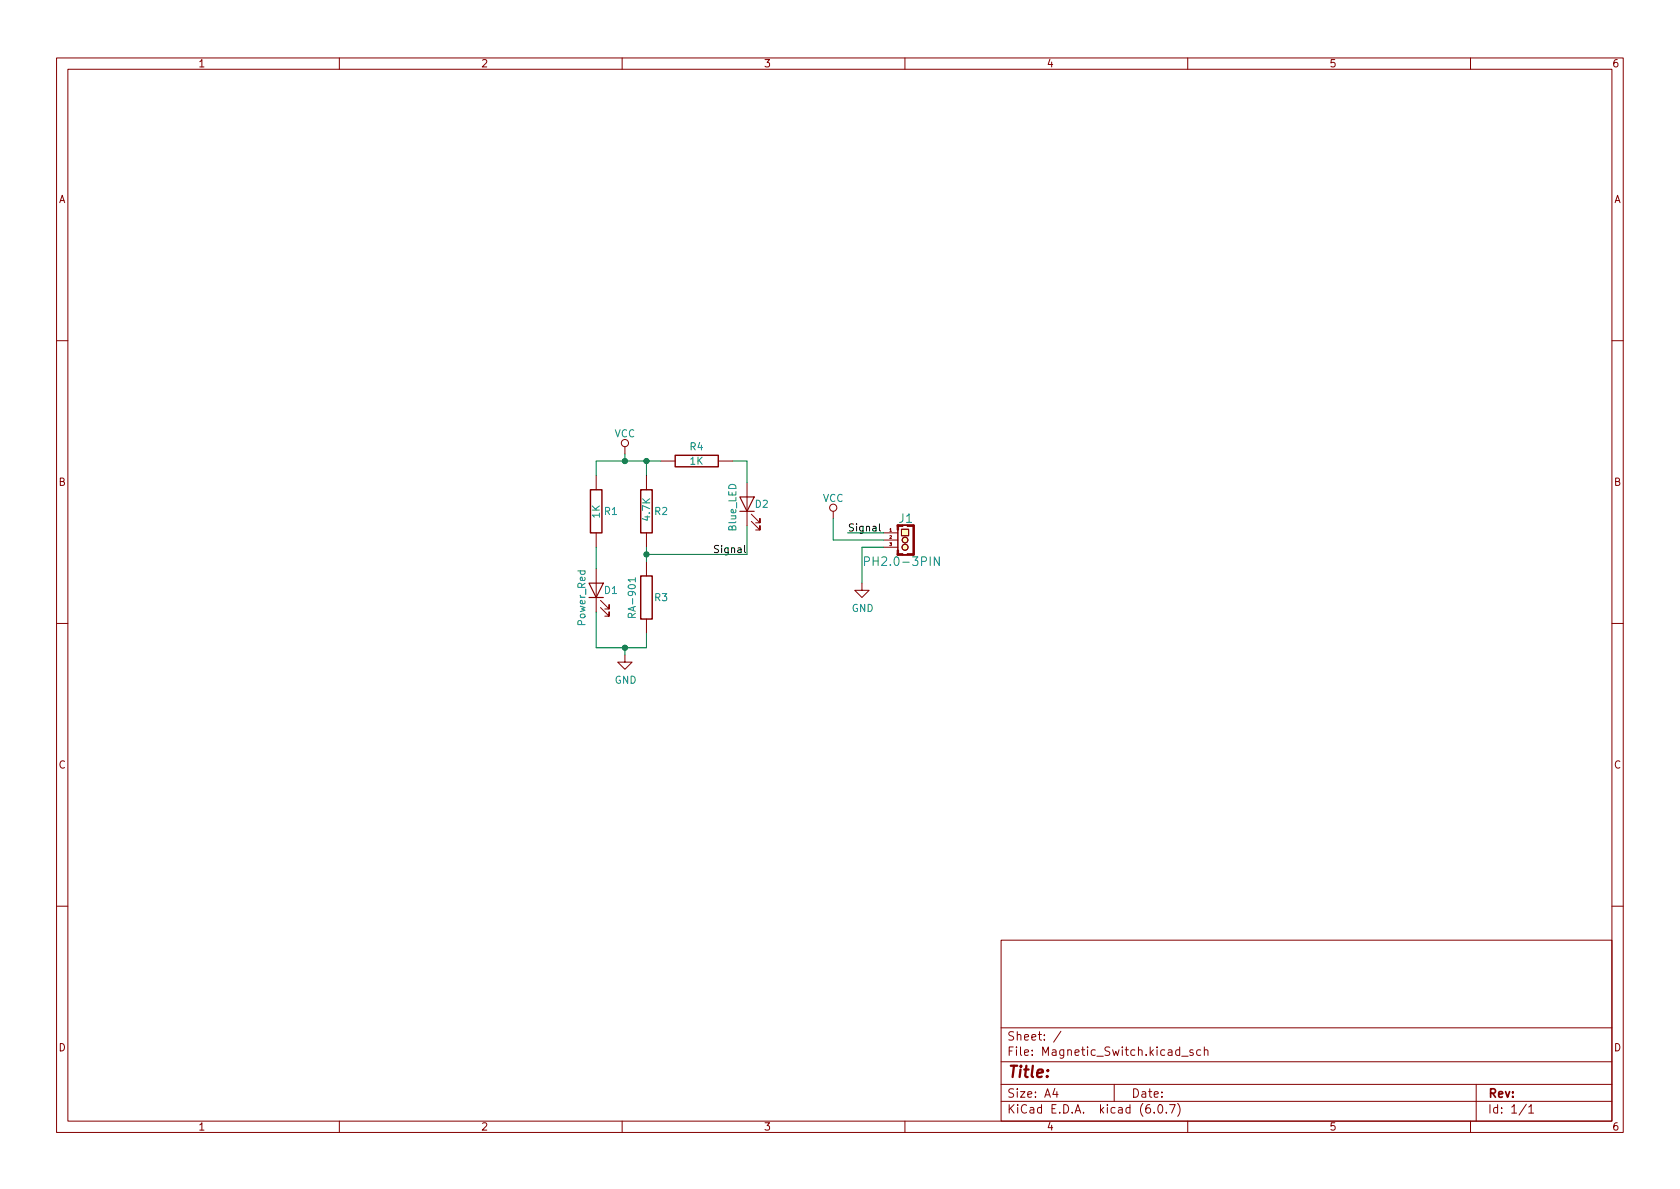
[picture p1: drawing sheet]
<svg xmlns="http://www.w3.org/2000/svg" width="297mm" height="210mm" viewBox="0 0 297 210" stroke-linecap="round" stroke-linejoin="round" font-family="sans-serif">
<g fill="none" stroke="#840000" stroke-width=".18">
<path d="M10 10.2h277v190.1h-277zM12 12.2h273v186.1h-273zM60 10.2v2M110 10.2v2M160 10.2v2M210 10.2v2M260 10.2v2M10 60.2h2M110.5 79v1.3M285 60.2h2M105.4 84.1v2.5M105.4 94.2v2.6"/>
<path d="M114.3 84.1v2.5M114.3 94.2v2.6M114.3 99.3v2.5M116.8 81.5h2.6M127 81.5h2.5M132.1 85.3v7.7M132.8 92.2l1.6 1.5v-.7v.7h-.8M132.8 90.9l1.6 1.6v-.8v.8h-.8M147.3 90.4v1.3M156.2 94.2h2.5M156.2 95.5h2.5M156.2 96.8h2.5"/>
<path d="M158.7 92.8h2.8v5.4h-2.8zM158.7 93.7v3.6M159.4 93.6h1.3v1.1h-1.3zM10 110.2h2M105.4 100.6v7.6M106.2 107.4l1.5 1.6v-.8v.8h-.8M106.2 106.2l1.5 1.5v-.8v.8h-.8M110.5 115.8v1.3h1.3l-1.3 1.3-1.3-1.3h1.3M114.3 109.5v2.5M152.4 103.1v1.3h1.3l-1.3 1.3-1.3-1.3h1.3M285 110.2h2M10 160.2h2"/>
<path d="M177 166.3h108v32h-108zM285 160.2h2M60 198.3v2M110 198.3v2M160 198.3v2M177 194.8h108M177 191.8h108M177 187.8h108M177 181.8h108M186.5 192.5l-.4 1h1M186.9 193v1M187.6 182.4l-1.3 1.9"/>
<path d="M197 191.8v3M204.1 196.7v.1M204.9 195.4l.2-.1a.81 .81 0 0 1 .6 .7 .81 .81 0 0 1-.3 .8h-.2a.81 .81 0 0 1-.6-.6 .81 .81 0 0 1 .3-.8zM206.2 196.7v.1M206.8 195.3h1l-.7 1.5M208.2 195.1a1.72 1.72 0 0 1 0 2.3M208.9 186.8h1.2M210 198.3v2M210.9 185.7l-.3-.1-.2 .2v.3l.5 .1v.4h-.5M212.3 185.7l-.4-.1-.3 .3v.4l.1 .3h.6M212.9 185.8l.2-.2 .4 .1 .1 .9M212.9 185.1v1.5"/>
<path d="M260 198.3v2M261 191.8v6.5M269.9 195.3l-1.3 1.9M270.3 195.8l.4-.5v1.5M270.3 196.8h.9"/>
<circle cx="110.5" cy="78.4" r=".63"/>
<circle cx="147.3" cy="89.8" r=".63"/>
<circle cx="160" cy="96.8" r=".53"/>
<circle cx="160" cy="95.5" r=".51"/>
</g>
<path d="M104.4 86.6h2v7.6h-2zM113.3 86.6h2v7.6h-2zM119.4 80.5h7.6v2h-7.6zM113.3 101.8h2v7.7h-2z" fill="none" stroke="#840000" stroke-width=".25"/>
<path d="M152.9 99.3l.7-.1 .1-.2v-.4l-.3-.1h-.5v1.5M166.1 98.5v1.5l-.9-1.5v1.5M112.3 102.2v.7" fill="none" stroke="#008484" stroke-width=".18"/>
<path d="M130.8 87.9h2.5l-1.2 2.5zM130.8 90.4h2.5M104.1 103.1h2.6l-1.3 2.6zM104.1 105.7h2.6" fill="none" stroke="#840000" stroke-width=".2"/>
<g fill="#ffffc2" stroke="#ffffc2" stroke-width=".18">
<path d="M159.4 93.6h1.3v1.1h-1.3z"/>
<circle cx="160" cy="96.8" r=".53"/>
<circle cx="160" cy="95.5" r=".51"/>
</g>
<g fill="#840000" stroke="#840000" stroke-width=".18">
<path d="M161.4 92.8h.3v5.4h-.3z"/>
<path d="M160.4 92.8h1.1v.3h-1.1z"/>
<path d="M158.6 97.3h.3v.9h-.3z"/>
<path d="M158.6 92.8h.3v.9h-.3z"/>
</g>
<path d="M155.5 92.6v1.1l.2 .2" fill="none" stroke="#000" stroke-width=".18"/>
<path d="M105.4 96.8v3.8M110.5 80.3v1.2M114.3 81.5v2.6M114.3 96.8v2.5M116.8 81.5h-11.4v2.6M129.5 81.5h2.6v3.8M132.1 93v5h-17.8M147.3 91.7v3.8h8.9M149.9 94.2h6.3M156.2 96.8h-3.8v6.3M105.4 108.2v6.3h8.9v-2.5M110.5 114.5v1.3" fill="none" stroke="#008400" stroke-width=".18"/>
<g fill="#008400" stroke="#008400" stroke-width=".18">
<circle cx="114.3" cy="98" r=".46"/>
<circle cx="114.3" cy="81.5" r=".46"/>
<circle cx="110.5" cy="81.5" r=".46"/>
<circle cx="110.5" cy="114.5" r=".46"/>
</g>
<text font-size="2.8" fill="#840000" x="178" y="190.6">Title:</text>
<g font-size="2.1" fill="#008484">
<text x="159" y="92.5">J1</text>
<text x="153.8" y="100.1">PH2.0-3PIN</text>
</g>
<g font-size="2.1" fill="#840000">
<text x="178" y="184">Sheet: /</text>
<text x="178" y="186.7">File: Magnetic_Switch.kicad_sch</text>
<text x="178" y="196.9">KiCad E.D.A. kicad (6.0.7)</text>
<text x="178" y="194.1">Size: A4</text>
<text x="200" y="194.1">Date:</text>
<text x="263" y="194.1">Rev:</text>
<text x="263" y="196.9">Id: 1/1</text>
</g>
<g font-size="1.8" fill="#840000">
<text x="35" y="11.9">1</text>
<text x="85" y="11.9">2</text>
<text x="135" y="11.9">3</text>
<text x="185" y="11.9">4</text>
<text x="235" y="11.9">5</text>
<text x="285" y="11.9">6</text>
<text x="10.3" y="35.9">A</text>
<text x="285.3" y="35.9">A</text>
<text x="10.3" y="85.9">B</text>
<text x="285.3" y="85.9">B</text>
<text x="10.3" y="135.9">C</text>
<text x="285.3" y="135.9">C</text>
<text x="10.3" y="185.9">D</text>
<text x="285.3" y="185.9">D</text>
<text x="35" y="199.9">1</text>
<text x="85" y="199.9">2</text>
<text x="135" y="199.9">3</text>
<text x="185" y="199.9">4</text>
<text x="235" y="199.9">5</text>
<text x="285" y="199.9">6</text>
</g>
<g font-size="1.8" fill="#008484">
<text x="108.6" y="77.3">VCC</text>
<text x="122" y="79.6">R4</text>
<text x="122" y="82.2">1K</text>
<text x="133.5" y="89.8">D2</text>
<text x="145.5" y="88.7">VCC</text>
<text x="106" y="91.6" transform="rotate(-90 106 91.6)">1K</text>
<text x="106.9" y="91.1">R1</text>
<text x="114.9" y="92" transform="rotate(-90 114.9 92)">4.7K</text>
<text x="115.8" y="91.1">R2</text>
<text x="130.2" y="93.9" transform="rotate(-90 130.2 93.9)">Blue_LED</text>
<text x="106.9" y="105">D1</text>
<text x="115.8" y="106.3">R3</text>
<text x="103.5" y="110.5" transform="rotate(-90 103.5 110.5)">Power_Red</text>
<text x="112.4" y="108.8" transform="rotate(-90 112.4 108.8)">RA-901</text>
<text x="150.6" y="108.2">GND</text>
<text x="108.7" y="120.9">GND</text>
</g>
<g font-size="1.8">
<text x="149.9" y="94">Signal</text>
<text x="126.8" y="97.8">Signal</text>
</g>
<g font-size=".7" fill="#840000">
<text x="157.3" y="94">1</text>
<text x="157.3" y="95.2">2</text>
<text x="157.3" y="96.5">3</text>
</g>
</svg>
